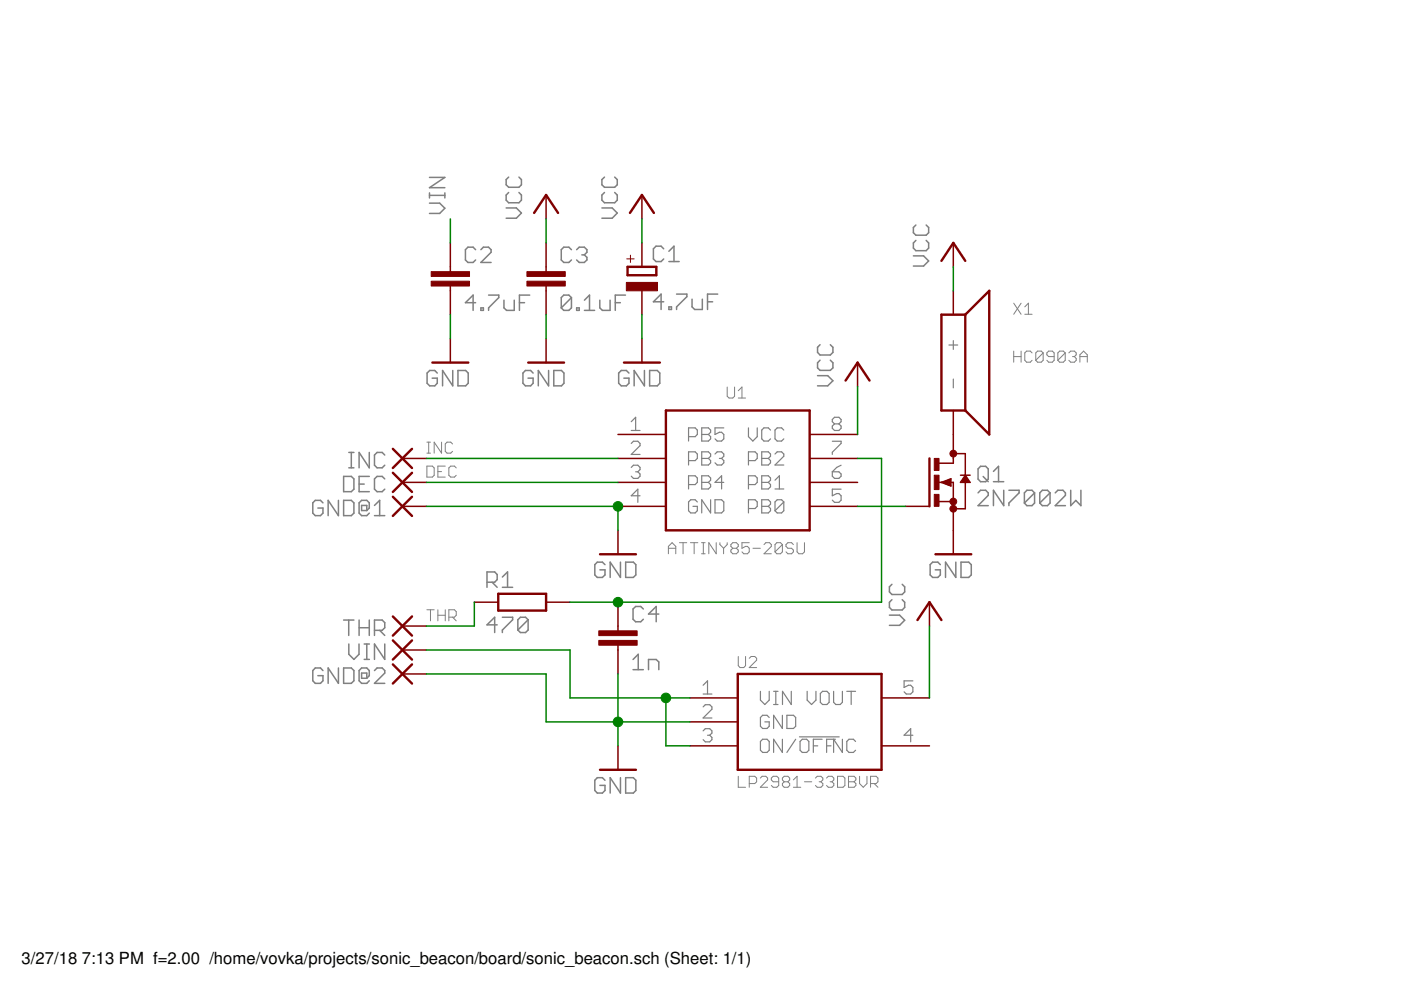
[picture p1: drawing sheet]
<?xml version="1.0" encoding="utf-8"?>
<!DOCTYPE eagle SYSTEM "eagle.dtd">
<eagle version="7.5.0">
<drawing>
<settings>
<setting alwaysvectorfont="yes"/>
<setting verticaltext="up"/>
</settings>
<grid distance="0.1" unitdist="inch" unit="inch" style="lines" multiple="1" display="no" altdistance="0.01" altunitdist="inch" altunit="inch"/>
<schematic xreflabel="%F%N/%S.%C%R" xrefpart="/%S.%C%R">
<libraries>
<library name="sonic_beacon">
<symbols>
<symbol name="ATTINY85">
<wire x1="0" y1="0" x2="0" y2="-12.7" width="0.254" layer="94"/>
<wire x1="0" y1="-12.7" x2="15.24" y2="-12.7" width="0.254" layer="94"/>
<wire x1="15.24" y1="-12.7" x2="15.24" y2="0" width="0.254" layer="94"/>
<wire x1="15.24" y1="0" x2="0" y2="0" width="0.254" layer="94"/>
<pin name="PB5" x="-5.08" y="-2.54" length="middle"/>
<pin name="PB3" x="-5.08" y="-5.08" length="middle"/>
<pin name="PB4" x="-5.08" y="-7.62" length="middle"/>
<pin name="GND" x="-5.08" y="-10.16" length="middle"/>
<pin name="VCC" x="20.32" y="-2.54" length="middle" rot="R180"/>
<pin name="PB2" x="20.32" y="-5.08" length="middle" rot="R180"/>
<pin name="PB1" x="20.32" y="-7.62" length="middle" rot="R180"/>
<pin name="PB0" x="20.32" y="-10.16" length="middle" rot="R180"/>
<text x="7.62" y="2.54" size="1.27" layer="95" align="top-center">&gt;NAME</text>
<text x="7.62" y="-15.24" size="1.27" layer="96" align="bottom-center">&gt;VALUE</text>
</symbol>
<symbol name="N-MOSFET">
<wire x1="-1.27" y1="0" x2="-0.254" y2="0.381" width="0.1524" layer="94"/>
<wire x1="-0.254" y1="0.381" x2="-0.254" y2="-0.381" width="0.1524" layer="94"/>
<wire x1="-0.254" y1="-0.381" x2="-1.27" y2="0" width="0.1524" layer="94"/>
<wire x1="-1.27" y1="0" x2="-1.016" y2="0" width="0.1524" layer="94"/>
<wire x1="-1.016" y1="0" x2="-0.889" y2="0" width="0.1524" layer="94"/>
<wire x1="-0.889" y1="0" x2="0" y2="0" width="0.1524" layer="94"/>
<wire x1="0" y1="0" x2="0" y2="-2.032" width="0.1524" layer="94"/>
<wire x1="0" y1="-2.032" x2="0" y2="-2.794" width="0.1524" layer="94"/>
<wire x1="-1.524" y1="0" x2="-1.27" y2="0" width="0.1524" layer="94"/>
<wire x1="-2.54" y1="2.54" x2="-2.54" y2="-2.54" width="0.254" layer="94"/>
<wire x1="0" y1="3.048" x2="1.27" y2="3.048" width="0.1524" layer="94"/>
<wire x1="1.27" y1="3.048" x2="1.27" y2="0.762" width="0.1524" layer="94"/>
<wire x1="1.27" y1="0.762" x2="1.27" y2="0.508" width="0.1524" layer="94"/>
<wire x1="1.27" y1="0.508" x2="1.27" y2="-2.794" width="0.1524" layer="94"/>
<wire x1="1.27" y1="-2.794" x2="0" y2="-2.794" width="0.1524" layer="94"/>
<wire x1="1.778" y1="0" x2="0.762" y2="0" width="0.1524" layer="94"/>
<wire x1="0.762" y1="0" x2="1.27" y2="0.762" width="0.1524" layer="94"/>
<wire x1="1.27" y1="0.762" x2="1.778" y2="0" width="0.1524" layer="94"/>
<wire x1="1.778" y1="0.762" x2="0.762" y2="0.762" width="0.1524" layer="94"/>
<wire x1="-1.524" y1="2.032" x2="0" y2="2.032" width="0.1524" layer="94"/>
<wire x1="0" y1="2.032" x2="0" y2="2.54" width="0.1524" layer="94"/>
<wire x1="-1.524" y1="-2.032" x2="0" y2="-2.032" width="0.1524" layer="94"/>
<wire x1="-1.016" y1="0" x2="-0.381" y2="-0.254" width="0.254" layer="94"/>
<wire x1="-0.381" y1="-0.254" x2="-0.381" y2="0.254" width="0.254" layer="94"/>
<wire x1="-0.381" y1="0.254" x2="-0.889" y2="0" width="0.254" layer="94"/>
<wire x1="1.27" y1="0.508" x2="1.016" y2="0.127" width="0.254" layer="94"/>
<wire x1="1.016" y1="0.127" x2="1.524" y2="0.127" width="0.254" layer="94"/>
<wire x1="1.524" y1="0.127" x2="1.27" y2="0.508" width="0.254" layer="94"/>
<circle x="0" y="-2.794" radius="0.3592" width="0" layer="94"/>
<circle x="0" y="-2.032" radius="0.3592" width="0" layer="94"/>
<circle x="0" y="3.048" radius="0.3592" width="0" layer="94"/>
<text x="2.54" y="0" size="1.778" layer="95">&gt;NAME</text>
<text x="2.54" y="-2.54" size="1.778" layer="96">&gt;VALUE</text>
<rectangle x1="-2.032" y1="1.27" x2="-1.524" y2="2.54" layer="94"/>
<rectangle x1="-2.032" y1="-2.54" x2="-1.524" y2="-1.27" layer="94"/>
<rectangle x1="-2.032" y1="-0.762" x2="-1.524" y2="0.762" layer="94"/>
<pin name="G" x="-5.08" y="-2.54" visible="off" length="short" direction="pas"/>
<pin name="D" x="0" y="5.08" visible="off" length="short" direction="pas" rot="R270"/>
<pin name="S" x="0" y="-5.08" visible="off" length="short" direction="pas" rot="R90"/>
</symbol>
<symbol name="HC0903A">
<wire x1="-2.54" y1="2.54" x2="-2.54" y2="-7.62" width="0.254" layer="94"/>
<wire x1="-2.54" y1="-7.62" x2="0" y2="-7.62" width="0.254" layer="94"/>
<wire x1="0" y1="-7.62" x2="0" y2="2.54" width="0.254" layer="94"/>
<wire x1="0" y1="2.54" x2="-2.54" y2="2.54" width="0.254" layer="94"/>
<wire x1="0" y1="2.54" x2="2.54" y2="5.08" width="0.254" layer="94"/>
<wire x1="2.54" y1="5.08" x2="2.54" y2="-10.16" width="0.254" layer="94"/>
<wire x1="2.54" y1="-10.16" x2="0" y2="-7.62" width="0.254" layer="94"/>
<pin name="+" x="-1.27" y="5.08" visible="pin" length="short" rot="R270"/>
<pin name="-" x="-1.27" y="-10.16" visible="pin" length="short" rot="R90"/>
<text x="5.08" y="2.54" size="1.27" layer="95">&gt;NAME</text>
<text x="5.08" y="-2.54" size="1.27" layer="96">&gt;VALUE</text>
</symbol>
<symbol name="PAD">
<wire x1="-1.016" y1="1.016" x2="1.016" y2="-1.016" width="0.254" layer="94"/>
<wire x1="-1.016" y1="-1.016" x2="1.016" y2="1.016" width="0.254" layer="94"/>
<text x="-1.397" y="-0.1778" size="1.778" layer="95" align="center-right">&gt;NAME</text>
<pin name="P" x="2.54" y="0" visible="off" length="short" direction="pas" rot="R180"/>
</symbol>
<symbol name="LP2981">
<pin name="GND" x="-12.7" y="0" length="middle"/>
<pin name="VIN" x="-12.7" y="2.54" length="middle"/>
<pin name="ON/!OFF" x="-12.7" y="-2.54" length="middle"/>
<pin name="VOUT" x="12.7" y="2.54" length="middle" rot="R180"/>
<pin name="NC" x="12.7" y="-2.54" length="middle" rot="R180"/>
<wire x1="-7.62" y1="5.08" x2="-7.62" y2="-5.08" width="0.254" layer="94"/>
<wire x1="-7.62" y1="-5.08" x2="7.62" y2="-5.08" width="0.254" layer="94"/>
<wire x1="7.62" y1="-5.08" x2="7.62" y2="5.08" width="0.254" layer="94"/>
<wire x1="7.62" y1="5.08" x2="-7.62" y2="5.08" width="0.254" layer="94"/>
<text x="-7.62" y="6.35" size="1.27" layer="95" align="center-left">&gt;NAME</text>
<text x="-7.62" y="-6.35" size="1.27" layer="96" align="center-left">&gt;VALUE</text>
</symbol>
<symbol name="R-EU">
<wire x1="-2.54" y1="-0.889" x2="2.54" y2="-0.889" width="0.254" layer="94"/>
<wire x1="2.54" y1="0.889" x2="-2.54" y2="0.889" width="0.254" layer="94"/>
<wire x1="2.54" y1="-0.889" x2="2.54" y2="0.889" width="0.254" layer="94"/>
<wire x1="-2.54" y1="-0.889" x2="-2.54" y2="0.889" width="0.254" layer="94"/>
<text x="-3.81" y="1.4986" size="1.778" layer="95">&gt;NAME</text>
<text x="-3.81" y="-3.302" size="1.778" layer="96">&gt;VALUE</text>
<pin name="2" x="5.08" y="0" visible="off" length="short" direction="pas" swaplevel="1" rot="R180"/>
<pin name="1" x="-5.08" y="0" visible="off" length="short" direction="pas" swaplevel="1"/>
</symbol>
<symbol name="CPOL">
<wire x1="-1.524" y1="-0.889" x2="1.524" y2="-0.889" width="0.254" layer="94"/>
<wire x1="1.524" y1="-0.889" x2="1.524" y2="0" width="0.254" layer="94"/>
<wire x1="-1.524" y1="0" x2="-1.524" y2="-0.889" width="0.254" layer="94"/>
<wire x1="-1.524" y1="0" x2="1.524" y2="0" width="0.254" layer="94"/>
<text x="1.143" y="0.4826" size="1.778" layer="95">&gt;NAME</text>
<text x="-0.5842" y="0.4064" size="1.27" layer="94" rot="R90">+</text>
<text x="1.143" y="-4.5974" size="1.778" layer="96">&gt;VALUE</text>
<rectangle x1="-1.651" y1="-2.54" x2="1.651" y2="-1.651" layer="94"/>
<pin name="-" x="0" y="-5.08" visible="off" length="short" direction="pas" rot="R90"/>
<pin name="+" x="0" y="2.54" visible="off" length="short" direction="pas" rot="R270"/>
</symbol>
<symbol name="C-EU">
<wire x1="0" y1="0" x2="0" y2="-0.508" width="0.1524" layer="94"/>
<wire x1="0" y1="-2.54" x2="0" y2="-2.032" width="0.1524" layer="94"/>
<text x="1.524" y="0.381" size="1.778" layer="95">&gt;NAME</text>
<text x="1.524" y="-4.699" size="1.778" layer="96">&gt;VALUE</text>
<rectangle x1="-2.032" y1="-2.032" x2="2.032" y2="-1.524" layer="94"/>
<rectangle x1="-2.032" y1="-1.016" x2="2.032" y2="-0.508" layer="94"/>
<pin name="1" x="0" y="2.54" visible="off" length="short" direction="pas" swaplevel="1" rot="R270"/>
<pin name="2" x="0" y="-5.08" visible="off" length="short" direction="pas" swaplevel="1" rot="R90"/>
</symbol>
</symbols>
<devicesets>
<deviceset name="ATTINY85-20SU" prefix="U">
<gates>
<gate name="G$1" symbol="ATTINY85" x="-7.62" y="5.08"/>
</gates>
<devices>
<device name="" package="8S2">
<connects>
<connect gate="G$1" pin="GND" pad="4"/>
<connect gate="G$1" pin="PB0" pad="5"/>
<connect gate="G$1" pin="PB1" pad="6"/>
<connect gate="G$1" pin="PB2" pad="7"/>
<connect gate="G$1" pin="PB3" pad="2"/>
<connect gate="G$1" pin="PB4" pad="3"/>
<connect gate="G$1" pin="PB5" pad="1"/>
<connect gate="G$1" pin="VCC" pad="8"/>
</connects>
<technologies>
<technology name=""/>
</technologies>
</device>
</devices>
</deviceset>
<deviceset name="2N7002W" prefix="Q">
<gates>
<gate name="G$1" symbol="N-MOSFET" x="0" y="0"/>
</gates>
<devices>
<device name="" package="SC-70">
<connects>
<connect gate="G$1" pin="D" pad="3"/>
<connect gate="G$1" pin="G" pad="1"/>
<connect gate="G$1" pin="S" pad="2"/>
</connects>
<technologies>
<technology name=""/>
</technologies>
</device>
</devices>
</deviceset>
<deviceset name="HC0903A" prefix="X">
<gates>
<gate name="G$1" symbol="HC0903A" x="0" y="0"/>
</gates>
<devices>
<device name="" package="HC0903A">
<connects>
<connect gate="G$1" pin="+" pad="1"/>
<connect gate="G$1" pin="-" pad="2"/>
</connects>
<technologies>
<technology name=""/>
</technologies>
</device>
</devices>
</deviceset>
<deviceset name="WIREPAD" prefix="J" uservalue="yes">
<gates>
<gate name="G$1" symbol="PAD" x="0" y="0"/>
</gates>
<devices>
<device name="" package="PAD">
<connects>
<connect gate="G$1" pin="P" pad="P$1"/>
</connects>
<technologies>
<technology name=""/>
</technologies>
</device>
</devices>
</deviceset>
<deviceset name="LP2981-33DBVR" prefix="U">
<gates>
<gate name="G$1" symbol="LP2981" x="0" y="0"/>
</gates>
<devices>
<device name="" package="SOT-23">
<connects>
<connect gate="G$1" pin="GND" pad="2"/>
<connect gate="G$1" pin="NC" pad="4"/>
<connect gate="G$1" pin="ON/!OFF" pad="3"/>
<connect gate="G$1" pin="VIN" pad="1"/>
<connect gate="G$1" pin="VOUT" pad="5"/>
</connects>
<technologies>
<technology name=""/>
</technologies>
</device>
</devices>
</deviceset>
<deviceset name="R" prefix="R" uservalue="yes">
<gates>
<gate name="G$1" symbol="R-EU" x="0" y="0"/>
</gates>
<devices>
<device name="" package="R0805W">
<connects>
<connect gate="G$1" pin="1" pad="1"/>
<connect gate="G$1" pin="2" pad="2"/>
</connects>
<technologies>
<technology name=""/>
</technologies>
</device>
</devices>
</deviceset>
<deviceset name="C_TANT" prefix="C" uservalue="yes">
<gates>
<gate name="G$1" symbol="CPOL" x="0" y="1.27"/>
</gates>
<devices>
<device name="" package="A/3216-18W">
<connects>
<connect gate="G$1" pin="+" pad="+"/>
<connect gate="G$1" pin="-" pad="-"/>
</connects>
<technologies>
<technology name=""/>
</technologies>
</device>
</devices>
</deviceset>
<deviceset name="C_CER" prefix="C" uservalue="yes">
<gates>
<gate name="G$1" symbol="C-EU" x="0" y="1.27"/>
</gates>
<devices>
<device name="" package="C0805K">
<connects>
<connect gate="G$1" pin="1" pad="1"/>
<connect gate="G$1" pin="2" pad="2"/>
</connects>
<technologies>
<technology name=""/>
</technologies>
</device>
</devices>
</deviceset>
</devicesets>
</library>
<library name="supply1">
<symbols>
<symbol name="VCC">
<wire x1="1.27" y1="-1.905" x2="0" y2="0" width="0.254" layer="94"/>
<wire x1="0" y1="0" x2="-1.27" y2="-1.905" width="0.254" layer="94"/>
<text x="-2.54" y="-2.54" size="1.778" layer="96" rot="R90">&gt;VALUE</text>
<pin name="VCC" x="0" y="-2.54" visible="off" length="short" direction="sup" rot="R90"/>
</symbol>
<symbol name="GND">
<wire x1="-1.905" y1="0" x2="1.905" y2="0" width="0.254" layer="94"/>
<text x="-2.54" y="-2.54" size="1.778" layer="96">&gt;VALUE</text>
<pin name="GND" x="0" y="2.54" visible="off" length="short" direction="sup" rot="R270"/>
</symbol>
</symbols>
<devicesets>
<deviceset name="VCC" prefix="P+">
<gates>
<gate name="VCC" symbol="VCC" x="0" y="0"/>
</gates>
<devices>
<device name="">
<technologies>
<technology name=""/>
</technologies>
</device>
</devices>
</deviceset>
<deviceset name="GND" prefix="GND">
<gates>
<gate name="1" symbol="GND" x="0" y="0"/>
</gates>
<devices>
<device name="">
<technologies>
<technology name=""/>
</technologies>
</device>
</devices>
</deviceset>
</devicesets>
</library>
</libraries>
<attributes>
</attributes>
<variantdefs>
</variantdefs>
<classes>
<class number="0" name="default" width="0" drill="0">
</class>
</classes>
<parts>
<part name="U1" library="sonic_beacon" deviceset="ATTINY85-20SU" device=""/>
<part name="Q1" library="sonic_beacon" deviceset="2N7002W" device=""/>
<part name="P+1" library="supply1" deviceset="VCC" device=""/>
<part name="GND4" library="supply1" deviceset="GND" device=""/>
<part name="P+3" library="supply1" deviceset="VCC" device=""/>
<part name="X1" library="sonic_beacon" deviceset="HC0903A" device=""/>
<part name="THR" library="sonic_beacon" deviceset="WIREPAD" device=""/>
<part name="VIN" library="sonic_beacon" deviceset="WIREPAD" device=""/>
<part name="GND@2" library="sonic_beacon" deviceset="WIREPAD" device=""/>
<part name="U2" library="sonic_beacon" deviceset="LP2981-33DBVR" device=""/>
<part name="GND3" library="supply1" deviceset="GND" device=""/>
<part name="P+2" library="supply1" deviceset="VCC" device=""/>
<part name="R1" library="sonic_beacon" deviceset="R" device="" value="470"/>
<part name="C1" library="sonic_beacon" deviceset="C_TANT" device="" value="4.7uF"/>
<part name="GND5" library="supply1" deviceset="GND" device=""/>
<part name="C2" library="sonic_beacon" deviceset="C_CER" device="" value="4.7uF"/>
<part name="C3" library="sonic_beacon" deviceset="C_CER" device="" value="0.1uF"/>
<part name="P+5" library="supply1" deviceset="VCC" device=""/>
<part name="GND6" library="supply1" deviceset="GND" device=""/>
<part name="GND7" library="supply1" deviceset="GND" device=""/>
<part name="INC" library="sonic_beacon" deviceset="WIREPAD" device=""/>
<part name="DEC" library="sonic_beacon" deviceset="WIREPAD" device=""/>
<part name="GND@1" library="sonic_beacon" deviceset="WIREPAD" device=""/>
<part name="GND8" library="supply1" deviceset="GND" device=""/>
<part name="P+4" library="supply1" deviceset="VCC" device=""/>
<part name="C4" library="sonic_beacon" deviceset="C_CER" device="" value="1n"/>
</parts>
<sheets>
<sheet>
<plain>
</plain>
<instances>
<instance part="U1" gate="G$1" x="-7.62" y="5.08"/>
<instance part="Q1" gate="G$1" x="22.86" y="-2.54"/>
<instance part="P+1" gate="VCC" x="12.7" y="10.16"/>
<instance part="GND4" gate="1" x="22.86" y="-10.16"/>
<instance part="P+3" gate="VCC" x="22.86" y="22.86"/>
<instance part="X1" gate="G$1" x="24.13" y="12.7" smashed="yes">
<attribute name="NAME" x="29.21" y="15.24" size="1.27" layer="95"/>
<attribute name="VALUE" x="29.21" y="10.16" size="1.27" layer="96"/>
</instance>
<instance part="THR" gate="G$1" x="-35.56" y="-17.78"/>
<instance part="VIN" gate="G$1" x="-35.56" y="-20.32"/>
<instance part="GND@2" gate="G$1" x="-35.56" y="-22.86"/>
<instance part="U2" gate="G$1" x="7.62" y="-27.94"/>
<instance part="GND3" gate="1" x="-12.7" y="-33.02"/>
<instance part="P+2" gate="VCC" x="-10.16" y="27.94"/>
<instance part="R1" gate="G$1" x="-22.86" y="-15.24"/>
<instance part="C1" gate="G$1" x="-10.16" y="20.32"/>
<instance part="GND5" gate="1" x="-10.16" y="10.16"/>
<instance part="C2" gate="G$1" x="-30.48" y="20.32"/>
<instance part="C3" gate="G$1" x="-20.32" y="20.32"/>
<instance part="P+5" gate="VCC" x="-20.32" y="27.94"/>
<instance part="GND6" gate="1" x="-30.48" y="10.16"/>
<instance part="GND7" gate="1" x="-20.32" y="10.16"/>
<instance part="INC" gate="G$1" x="-35.56" y="0"/>
<instance part="DEC" gate="G$1" x="-35.56" y="-2.54"/>
<instance part="GND@1" gate="G$1" x="-35.56" y="-5.08"/>
<instance part="GND8" gate="1" x="-12.7" y="-10.16"/>
<instance part="P+4" gate="VCC" x="20.32" y="-15.24"/>
<instance part="C4" gate="G$1" x="-12.7" y="-17.78"/>
</instances>
<busses>
</busses>
<nets>
<net name="N$1" class="0">
<segment>
<pinref part="U1" gate="G$1" pin="PB0"/>
<pinref part="Q1" gate="G$1" pin="G"/>
<wire x1="12.7" y1="-5.08" x2="17.78" y2="-5.08" width="0.1524" layer="91"/>
</segment>
</net>
<net name="GND" class="0">
<segment>
<pinref part="Q1" gate="G$1" pin="S"/>
<pinref part="GND4" gate="1" pin="GND"/>
</segment>
<segment>
<pinref part="C4" gate="G$1" pin="2"/>
<pinref part="GND3" gate="1" pin="GND"/>
<wire x1="-12.7" y1="-30.48" x2="-12.7" y2="-27.94" width="0.1524" layer="91"/>
<pinref part="GND@2" gate="G$1" pin="P"/>
<wire x1="-12.7" y1="-27.94" x2="-12.7" y2="-22.86" width="0.1524" layer="91"/>
<wire x1="-33.02" y1="-22.86" x2="-20.32" y2="-22.86" width="0.1524" layer="91"/>
<wire x1="-20.32" y1="-22.86" x2="-20.32" y2="-27.94" width="0.1524" layer="91"/>
<wire x1="-20.32" y1="-27.94" x2="-12.7" y2="-27.94" width="0.1524" layer="91"/>
<junction x="-12.7" y="-27.94"/>
<pinref part="U2" gate="G$1" pin="GND"/>
<wire x1="-12.7" y1="-27.94" x2="-5.08" y2="-27.94" width="0.1524" layer="91"/>
</segment>
<segment>
<pinref part="C1" gate="G$1" pin="-"/>
<pinref part="GND5" gate="1" pin="GND"/>
<wire x1="-10.16" y1="12.7" x2="-10.16" y2="15.24" width="0.1524" layer="91"/>
</segment>
<segment>
<pinref part="C2" gate="G$1" pin="2"/>
<pinref part="GND6" gate="1" pin="GND"/>
<wire x1="-30.48" y1="12.7" x2="-30.48" y2="15.24" width="0.1524" layer="91"/>
</segment>
<segment>
<pinref part="C3" gate="G$1" pin="2"/>
<pinref part="GND7" gate="1" pin="GND"/>
<wire x1="-20.32" y1="12.7" x2="-20.32" y2="15.24" width="0.1524" layer="91"/>
</segment>
<segment>
<pinref part="GND@1" gate="G$1" pin="P"/>
<pinref part="U1" gate="G$1" pin="GND"/>
<wire x1="-33.02" y1="-5.08" x2="-12.7" y2="-5.08" width="0.1524" layer="91"/>
<pinref part="GND8" gate="1" pin="GND"/>
<wire x1="-12.7" y1="-7.62" x2="-12.7" y2="-5.08" width="0.1524" layer="91"/>
<junction x="-12.7" y="-5.08"/>
</segment>
</net>
<net name="VCC" class="0">
<segment>
<pinref part="U1" gate="G$1" pin="VCC"/>
<pinref part="P+1" gate="VCC" pin="VCC"/>
<wire x1="12.7" y1="2.54" x2="12.7" y2="7.62" width="0.1524" layer="91"/>
</segment>
<segment>
<pinref part="P+3" gate="VCC" pin="VCC"/>
<pinref part="X1" gate="G$1" pin="+"/>
<wire x1="22.86" y1="20.32" x2="22.86" y2="17.78" width="0.1524" layer="91"/>
</segment>
<segment>
<pinref part="P+2" gate="VCC" pin="VCC"/>
<wire x1="-10.16" y1="22.86" x2="-10.16" y2="25.4" width="0.1524" layer="91"/>
<pinref part="C1" gate="G$1" pin="+"/>
</segment>
<segment>
<pinref part="P+5" gate="VCC" pin="VCC"/>
<pinref part="C3" gate="G$1" pin="1"/>
<wire x1="-20.32" y1="25.4" x2="-20.32" y2="22.86" width="0.1524" layer="91"/>
</segment>
<segment>
<pinref part="U2" gate="G$1" pin="VOUT"/>
<pinref part="P+4" gate="VCC" pin="VCC"/>
<wire x1="20.32" y1="-25.4" x2="20.32" y2="-17.78" width="0.1524" layer="91"/>
</segment>
</net>
<net name="N$2" class="0">
<segment>
<pinref part="Q1" gate="G$1" pin="D"/>
<pinref part="X1" gate="G$1" pin="-"/>
</segment>
</net>
<net name="VIN" class="0">
<segment>
<pinref part="C2" gate="G$1" pin="1"/>
<wire x1="-30.48" y1="25.4" x2="-30.48" y2="22.86" width="0.1524" layer="91"/>
<label x="-30.988" y="25.908" size="1.778" layer="95" font="vector" rot="R90"/>
</segment>
</net>
<net name="N$4" class="0">
<segment>
<pinref part="R1" gate="G$1" pin="2"/>
<wire x1="-17.78" y1="-15.24" x2="-12.7" y2="-15.24" width="0.1524" layer="91"/>
<pinref part="U1" gate="G$1" pin="PB2"/>
<wire x1="-12.7" y1="-15.24" x2="15.24" y2="-15.24" width="0.1524" layer="91"/>
<wire x1="12.7" y1="0" x2="15.24" y2="0" width="0.1524" layer="91"/>
<wire x1="15.24" y1="0" x2="15.24" y2="-15.24" width="0.1524" layer="91"/>
<pinref part="C4" gate="G$1" pin="1"/>
<junction x="-12.7" y="-15.24"/>
</segment>
</net>
<net name="THR" class="0">
<segment>
<pinref part="THR" gate="G$1" pin="P"/>
<pinref part="R1" gate="G$1" pin="1"/>
<wire x1="-33.02" y1="-17.78" x2="-27.94" y2="-17.78" width="0.1524" layer="91"/>
<wire x1="-27.94" y1="-17.78" x2="-27.94" y2="-15.24" width="0.1524" layer="91"/>
<label x="-33.02" y="-17.272" size="1.27" layer="95" font="vector"/>
</segment>
</net>
<net name="INC" class="0">
<segment>
<pinref part="INC" gate="G$1" pin="P"/>
<pinref part="U1" gate="G$1" pin="PB3"/>
<wire x1="-33.02" y1="0" x2="-12.7" y2="0" width="0.1524" layer="91"/>
<label x="-33.02" y="0.508" size="1.27" layer="95" font="vector"/>
</segment>
</net>
<net name="DEC" class="0">
<segment>
<pinref part="DEC" gate="G$1" pin="P"/>
<pinref part="U1" gate="G$1" pin="PB4"/>
<wire x1="-33.02" y1="-2.54" x2="-12.7" y2="-2.54" width="0.1524" layer="91"/>
<label x="-33.02" y="-2.032" size="1.27" layer="95" font="vector"/>
</segment>
</net>
<net name="N$3" class="0">
<segment>
<pinref part="VIN" gate="G$1" pin="P"/>
<wire x1="-33.02" y1="-20.32" x2="-17.78" y2="-20.32" width="0.1524" layer="91"/>
<wire x1="-17.78" y1="-20.32" x2="-17.78" y2="-25.4" width="0.1524" layer="91"/>
<pinref part="U2" gate="G$1" pin="VIN"/>
<wire x1="-17.78" y1="-25.4" x2="-7.62" y2="-25.4" width="0.1524" layer="91"/>
<pinref part="U2" gate="G$1" pin="ON/!OFF"/>
<wire x1="-7.62" y1="-25.4" x2="-5.08" y2="-25.4" width="0.1524" layer="91"/>
<wire x1="-5.08" y1="-30.48" x2="-7.62" y2="-30.48" width="0.1524" layer="91"/>
<wire x1="-7.62" y1="-30.48" x2="-7.62" y2="-25.4" width="0.1524" layer="91"/>
<junction x="-7.62" y="-25.4"/>
</segment>
</net>
</nets>
</sheet>
</sheets>
</schematic>
</drawing>
</eagle>
